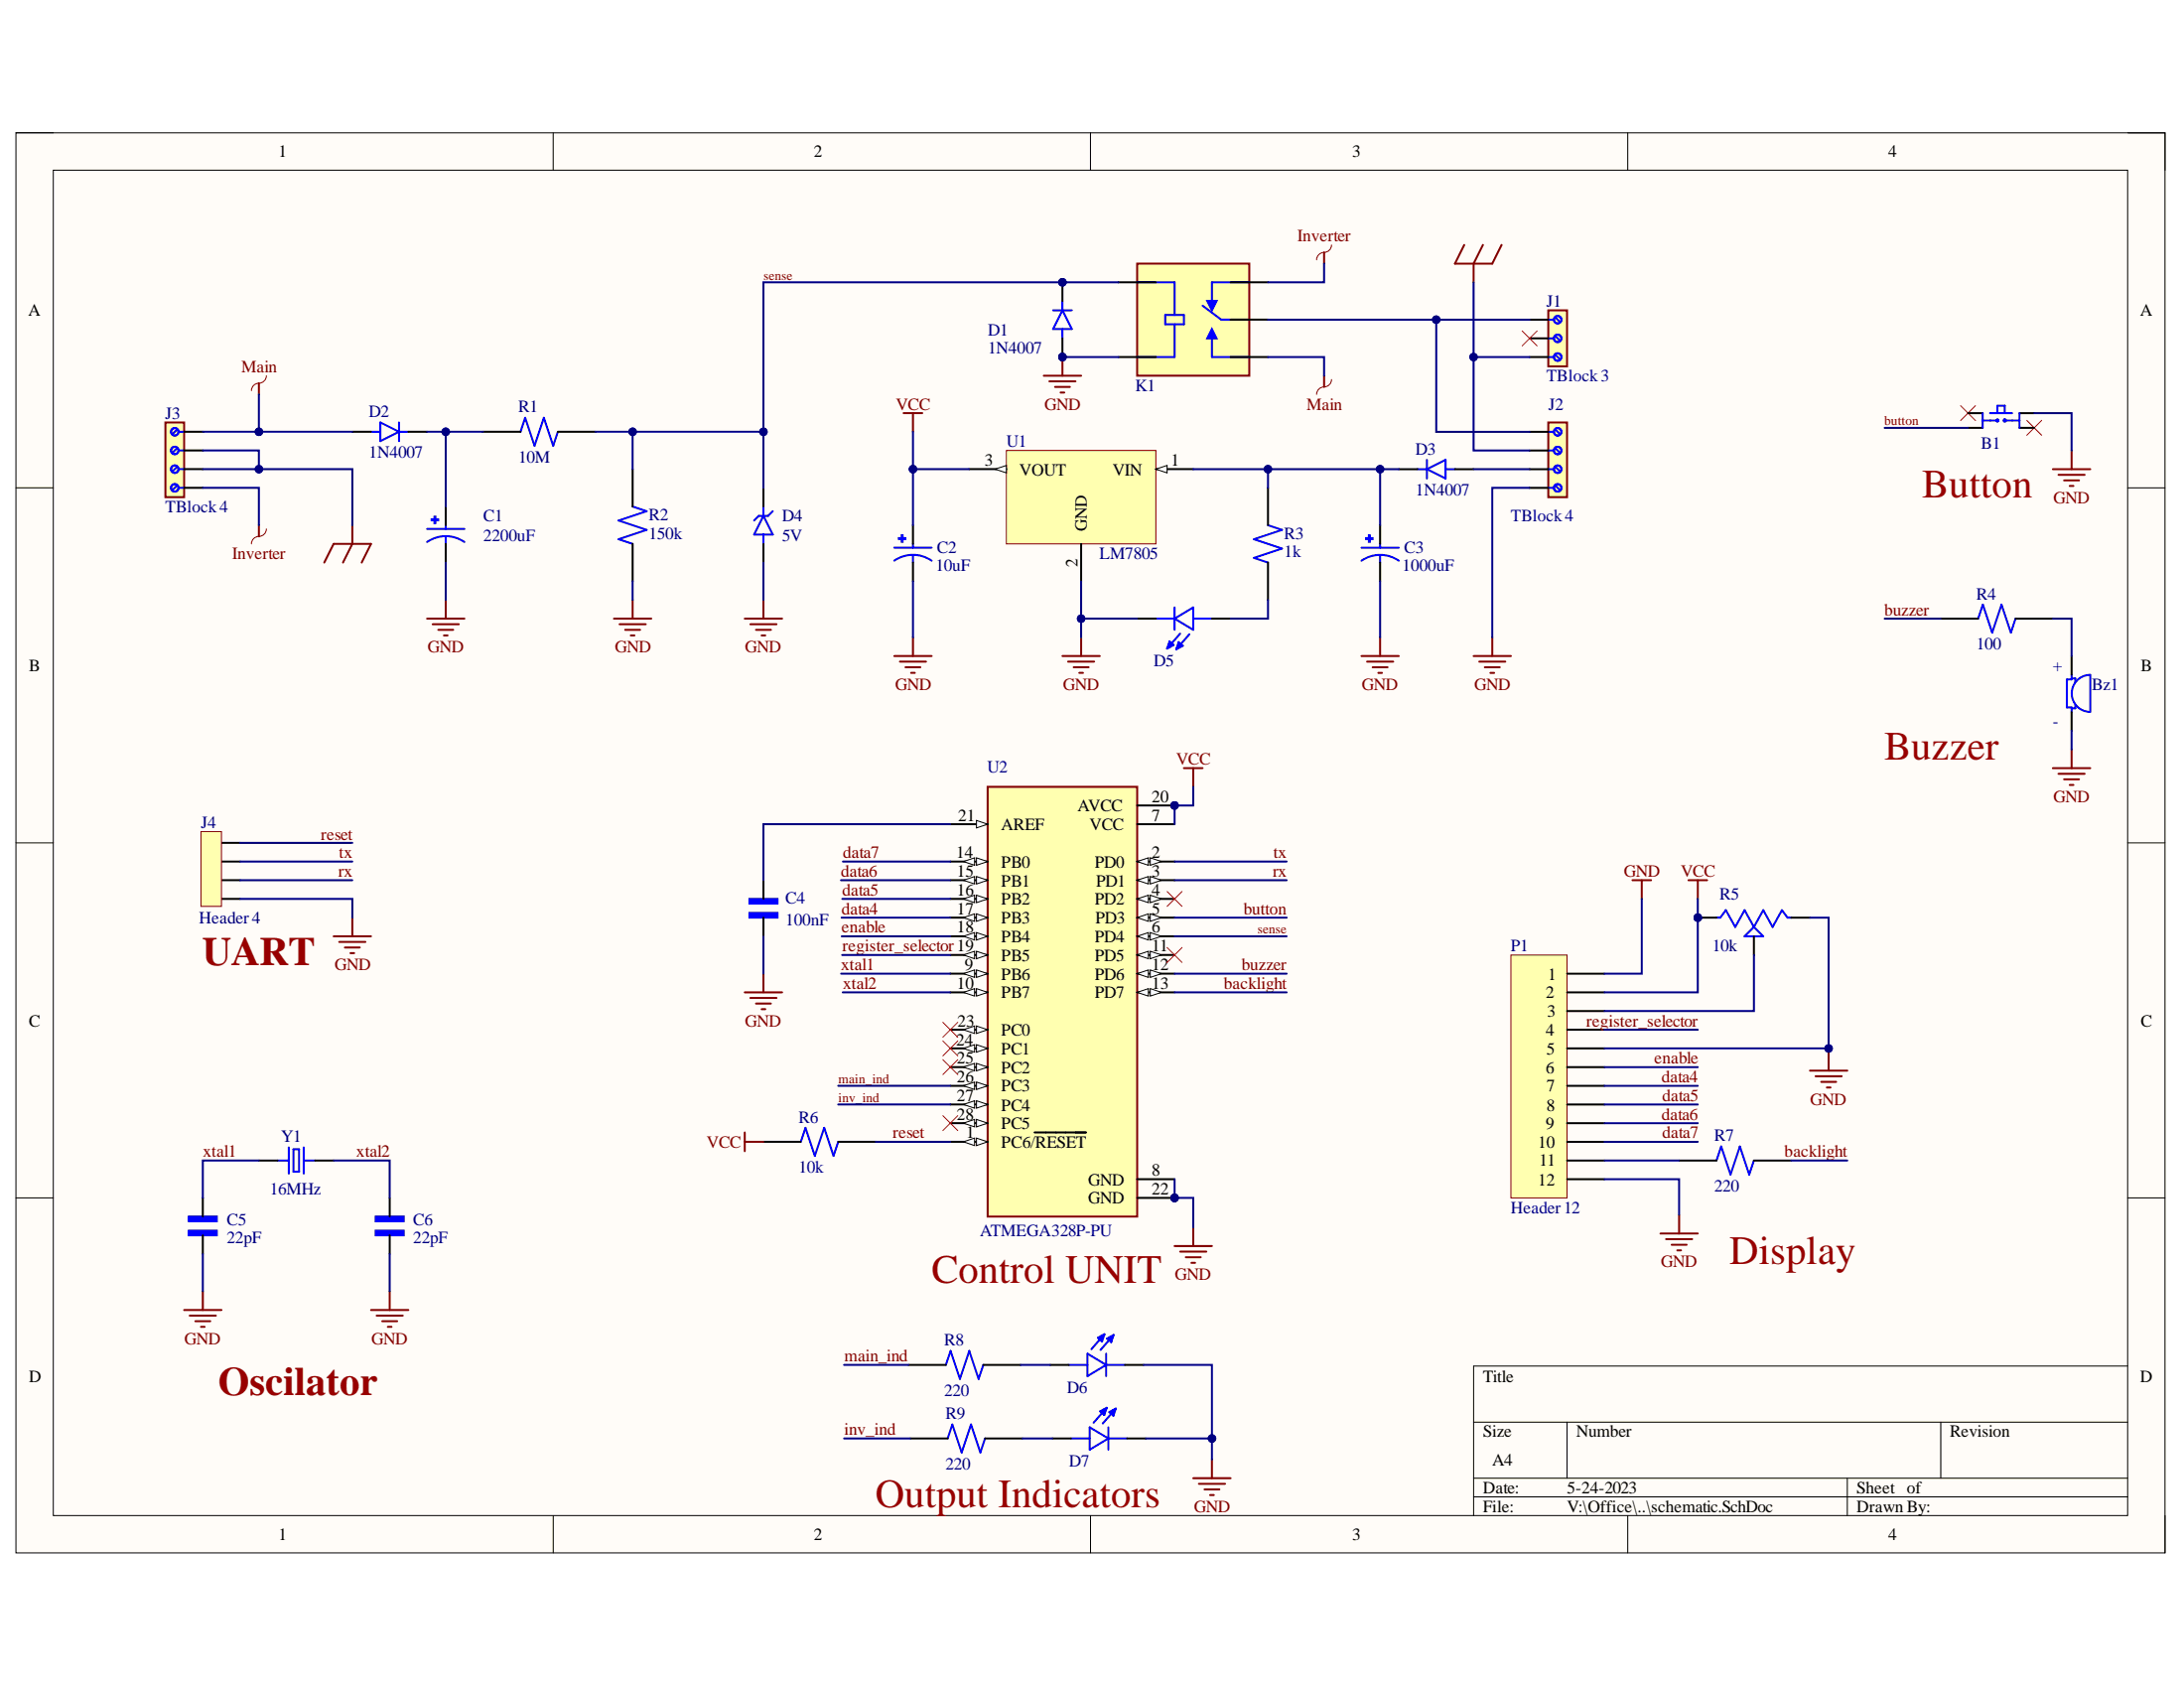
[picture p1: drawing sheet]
# Altium project abelGeorge.PrjPcb
1 sheet, 33 parts. Net scope: global (net labels, ports and power ports of the same name join across sheets).
Board file: PCB_layout.PcbDoc

## Sheet schematic.SchDoc
size A4; SheetNumber: 1; SheetTotal: 1

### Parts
B1  Push button  [SW_TS02-66-95-BK-260-LCR-D]  (value not drawn)
Bz1  AI-1223-TWT-12V-R  [XDCR_AI-1223-TWT-12V-R]  (value not drawn)
C1  2200uF  [CAPPRD750W80D1600H2500]
C2  10uF  [CAPPRD500W50D500H1100]
C3  1000uF  [CAPPRD500W50D500H1100]
C4  100nF  [CAPRB500W50L450T300H550]
C5  22pF  [CAPRB500W50L450T300H550]
C6  22pF  [CAPRB500W50L450T300H550]
D1  1N4007  [DIOAD1060W80L520D270]
D2  1N4007  [DIOAD1060W80L520D270]
D3  1N4007  [DIOAD1060W80L520D270]
D4  5V  [DIOAD1060W70L435D230]
D5  L08R5000Q1  [LEDRD254W57D500H1070]  (value not drawn)
D6  L08R5000Q1  [LEDRD254W57D500H1070]  (value not drawn)
D7  L08R5000Q1  [LEDRD254W57D500H1070]  (value not drawn)
J1  TBlock 3  [Terminal block - 3Pins]
J2  TBlock 4  [691241510004]
J3  TBlock 4  [691241510004]
J4  Header 4  [SULLINS_PPTC041LFBN-RC]
K1  JQC-3F-1C-24VDC  [RELAY_JQC-3F-1C-24VDC]  (value not drawn)
P1  Header 12  [HDR1X12]
R1  10M  [RESAD1100W55L680D260]
R2  150k  [RESAD1100W55L680D260]
R3  1k  [RESAD1100W55L680D260]
R4  100  [RESAD1100W55L680D260]
R5  10k  [TRIM_3306F-1-105]
R6  10k  [RESAD1100W55L680D260]
R7  220  [RESAD1100W55L680D260]
R8  220  [RESAD1100W55L680D260]
R9  220  [RESAD1100W55L680D260]
U1  LM7805  [TO255P1020X450X1968-3]
U2  ATMEGA328P-PU  [DIP794W46P254L2967H457Q28B]
Y1  16MHz  [XTAL_ECS-160-20-4X]

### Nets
AGND: J1.3 J2.2 J3.2 J3.3
GND: B1.3 Bz1.N(NEG) C1.N C2.N C3.N C4.1 C5.1 C6.1 D1.A D4.A D5.C D6.C D7.C J2.4 J4.4 K1.COIL2 P1.1 P1.5 P1.12 R2.2 R5.3(CW) U1.2(GND) U2.8(GND) U2.22(GND)
Inverter: J3.4 K1.NC
Main: D2.A J3.1 K1.NO
VCC: C2.P P1.2 R5.1(CCW) R6.2 U1.3(VOUT) U2.7(VCC) U2.20(AVCC)
backlight: R7.2 U2.13(PD7)
button: B1.2 U2.5(PD3)
buzzer: R4.1 U2.12(PD6)
data4: P1.7 U2.17(PB3)
data5: P1.8 U2.16(PB2)
data6: P1.9 U2.15(PB1)
data7: P1.10 U2.14(PB0)
enable: P1.6 U2.18(PB4)
inv_ind: R9.2 U2.27(PC4)
main_ind: R8.2 U2.26(PC3)
register_selector: P1.4 U2.19(PB5)
reset: J4.1 R6.1 U2.1(PC6/~{RESET})
rx: J4.3 U2.3(PD1)
sense: D1.C D4.C(K) K1.COIL1 R1.1 R2.1 U2.6(PD4)
tx: J4.2 U2.2(PD0)
xtal1: C5.2 U2.9(PB6) Y1.2
xtal2: C6.2 U2.10(PB7) Y1.1
NetBz1_P: Bz1.P(POS) R4.2
NetC1_P: C1.P D2.C R1.2
NetC3_P: C3.P D3.C R3.2 U1.1(VIN)
NetC4_2: C4.2 U2.21(AREF)
NetD3_A: D3.A J2.3
NetD5_A: D5.A R3.1
NetD6_A: D6.A R8.1
NetD7_A: D7.A R9.1
NetJ1_1: J1.1 J2.1 K1.COM
NetP1_3: P1.3 R5.2(WIPER)
NetP1_11: P1.11 R7.1

Not connected (* = marked no-connect by the designer): B1 1* 4*; J1 2*; U2 4(PD2)* 11(PD5)* 23(PC0)* 24(PC1)* 25(PC2)* 28(PC5)*

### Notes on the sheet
- (near B1) Button
- Buzzer
- (near J4) UART
- Control UNIT
- (near R7) Display
- Oscilator
- Output Indicators
